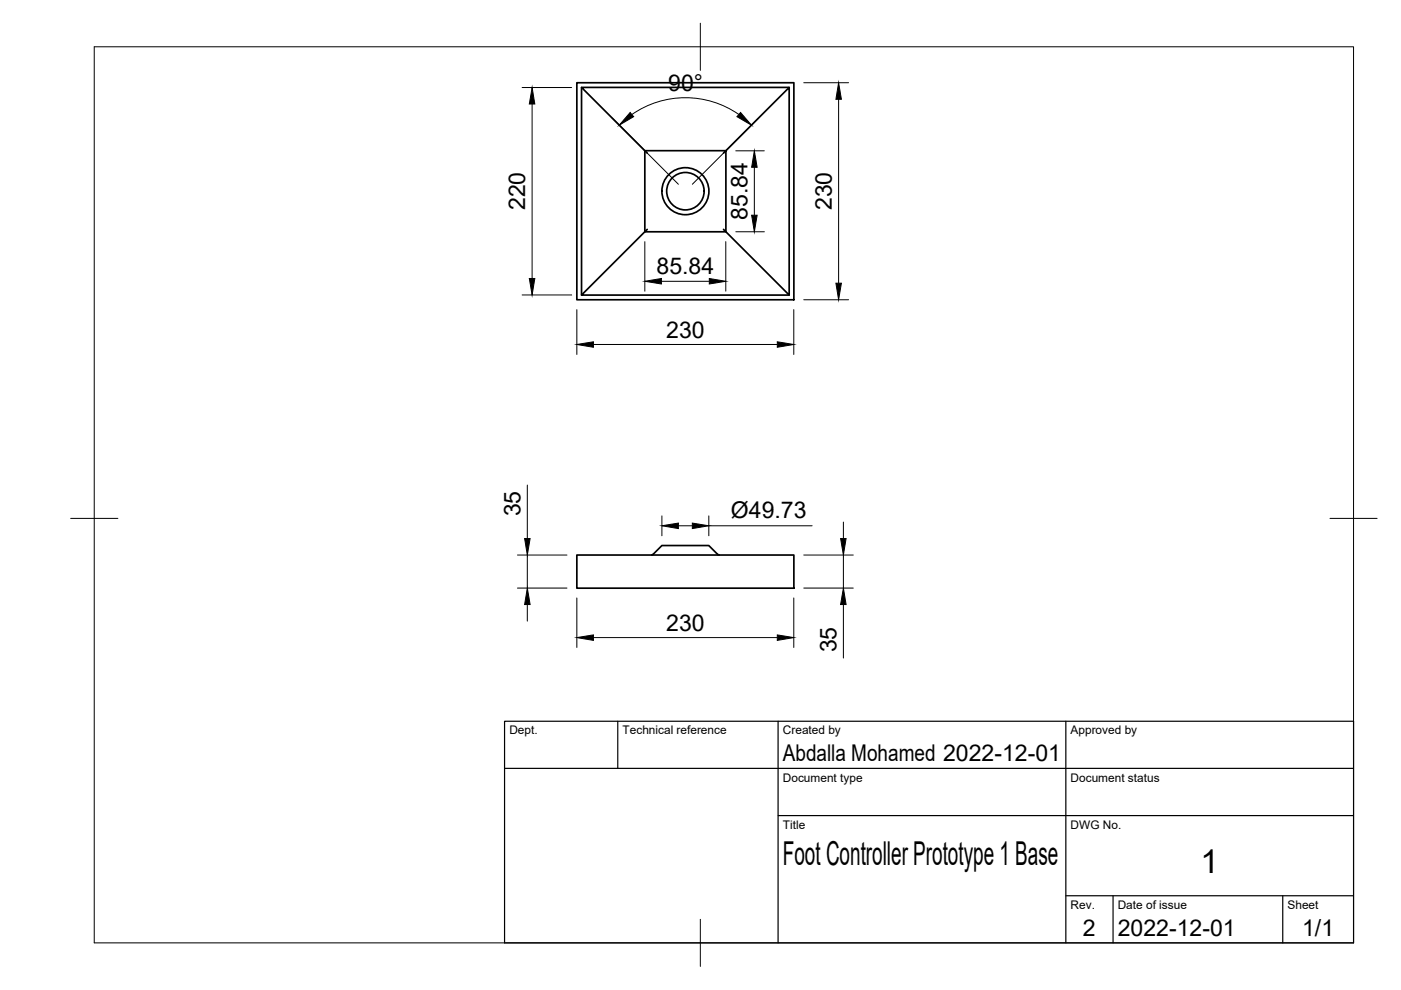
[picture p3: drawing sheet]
<svg xmlns="http://www.w3.org/2000/svg" width="297mm" height="210mm" viewBox="0 0 297 210" stroke-linecap="round" stroke-linejoin="round" font-family="sans-serif">
<!-- layer: Visible -->
<g fill="none" stroke="#000" stroke-width=".36">
<path d="M122.3 17.5h46v46.1h-46zM123.3 18.5v44.1M167.3 18.5h-44l13.4 13.5M136.7 32h17.2v17.1l13.4 13.5v-44.1l-13.9 14M136.7 32v17.1h17.2l-.5-.5M136.7 32l.5 .5M137.2 48.6l-13.9 14h44M122.3 117.7h46v7h-46zM138.5 117.5l1.8-1.8h10l1.8 1.8 .4 .2M138.5 117.5l-.4 .2"/>
<circle cx="145.3" cy="40.5" r="4"/>
<circle cx="145.3" cy="40.5" r="5"/>
</g>
<!-- layer: BORDER -->
<path d="M20 9.9h267v190h-267zM148.5 4.9v10M15 109.9h10M282 109.9h10M148.5 194.9v10" fill="none" stroke="#000" stroke-width=".21"/>
<!-- layer: TITLEBLOCK -->
<path d="M107 152.9h180v47h-180zM131 152.9v10M165 152.9v47M226 152.9v47M107 162.9h180M165 172.9h122M226 189.9h61M236 189.9v10M272 189.9v10" fill="none" stroke="#000" stroke-width=".25"/>
<!-- layer: FD_Dimensions -->
<g fill="none" stroke="#000" stroke-width=".21">
<path d="M110.7 18.6h10.5M170.4 17.5h9.5M112.8 22v37M129.8 25.1l14 14M134 24.3a19.8 19.8 0 0 1 22.7 0M156 32h6.1M159.9 35.5v10.1M160.8 25.1l-14 14M177.8 21.1v38.9M136.7 51.2v10.5M140.2 59.6h10.2M153.9 51.2v10.5"/>
<path d="M156 49.1h6.1M110.7 62.5h10.5M122.3 65.7v9.5M125.8 73h39M168.3 65.7v9.5M170.4 63.6h9.5M109.7 117.7h10.5M111.8 102.8v11.4M111.8 117.7v7M140.3 109.4v4.2M143.8 111.5h3M150.3 109.4v4.2"/>
<path d="M150.3 111.5h21.9M170.4 117.7h10.5M178.8 110.7v3.5M178.8 117.7v7M109.7 124.7h10.5M111.8 128.2v3.5M122.3 126.8v10.5M125.8 135.2h39M168.3 126.8v10.5M170.4 124.7h10.5M178.8 128.2v11.3"/>
</g>
<g fill="#000" stroke="#000" stroke-width=".21">
<path d="M112.8 18.6l.6 3.4h-1.2zM133.6 23.8l.7 .9-3 1.8zM157 23.8l2.3 2.7-3-1.8zM159.9 32l.6 3.5h-1.1zM177.8 17.5l.6 3.6h-1.2zM112.2 59h1.2l-.6 3.5zM136.7 59.6l3.5-.6v1.2zM150.4 59l3.5 .6-3.5 .6zM159.4 45.6h1.1l-.6 3.5zM122.3 73l3.5-.5v1.1zM164.8 72.5l3.5 .5-3.5 .6zM177.2 60h1.2l-.6 3.6z"/>
<path d="M111.2 114.2h1.2l-.6 3.5zM140.3 111.5l3.5-.6v1.2zM146.8 110.9l3.5 .6-3.5 .6zM178.2 114.2h1.2l-.6 3.5zM111.8 124.7l.6 3.5h-1.2zM122.3 135.2l3.5-.6v1.2zM164.8 134.6l3.5 .6-3.5 .6zM178.8 124.7l.6 3.5h-1.2z"/>
</g>
<g font-size="7">
<text x="166" y="183.4">Foot Controller Prototype 1 Base</text>
<text x="254.5" y="185.2">1</text>
</g>
<g font-size="4.9">
<text x="141.7" y="19.3">90°</text>
<text x="111.4" y="44.6" transform="rotate(-90 111.4 44.6)">220</text>
<text x="158.5" y="46.6" transform="rotate(-90 158.5 46.6)">85.84</text>
<text x="176.3" y="44.6" transform="rotate(-90 176.3 44.6)">230</text>
<text x="139.2" y="58.2">85.84</text>
<text x="141.3" y="71.6">230</text>
<text x="110.3" y="109.5" transform="rotate(-90 110.3 109.5)">35</text>
<text x="155" y="109.9">Ø49.73</text>
<text x="141.3" y="133.7">230</text>
<text x="177.3" y="138.3" transform="rotate(-90 177.3 138.3)">35</text>
<text x="166" y="161.4">Abdalla Mohamed 2022-12-01</text>
<text x="229.6" y="198.6">2</text>
<text x="237" y="198.4">2022-12-01</text>
<text x="276.1" y="198.6">1/1</text>
</g>
<g font-size="2.5">
<text x="108" y="155.7">Dept.</text>
<text x="132" y="155.7">Technical reference</text>
<text x="166" y="155.7">Created by</text>
<text x="227" y="155.7">Approved by</text>
<text x="166" y="165.7">Document type</text>
<text x="227" y="165.7">Document status</text>
<text x="166" y="175.7">Title</text>
<text x="227" y="175.7">DWG No.</text>
<text x="227" y="192.7">Rev.</text>
<text x="237" y="192.7">Date of issue</text>
<text x="273" y="192.7">Sheet</text>
</g>
</svg>
